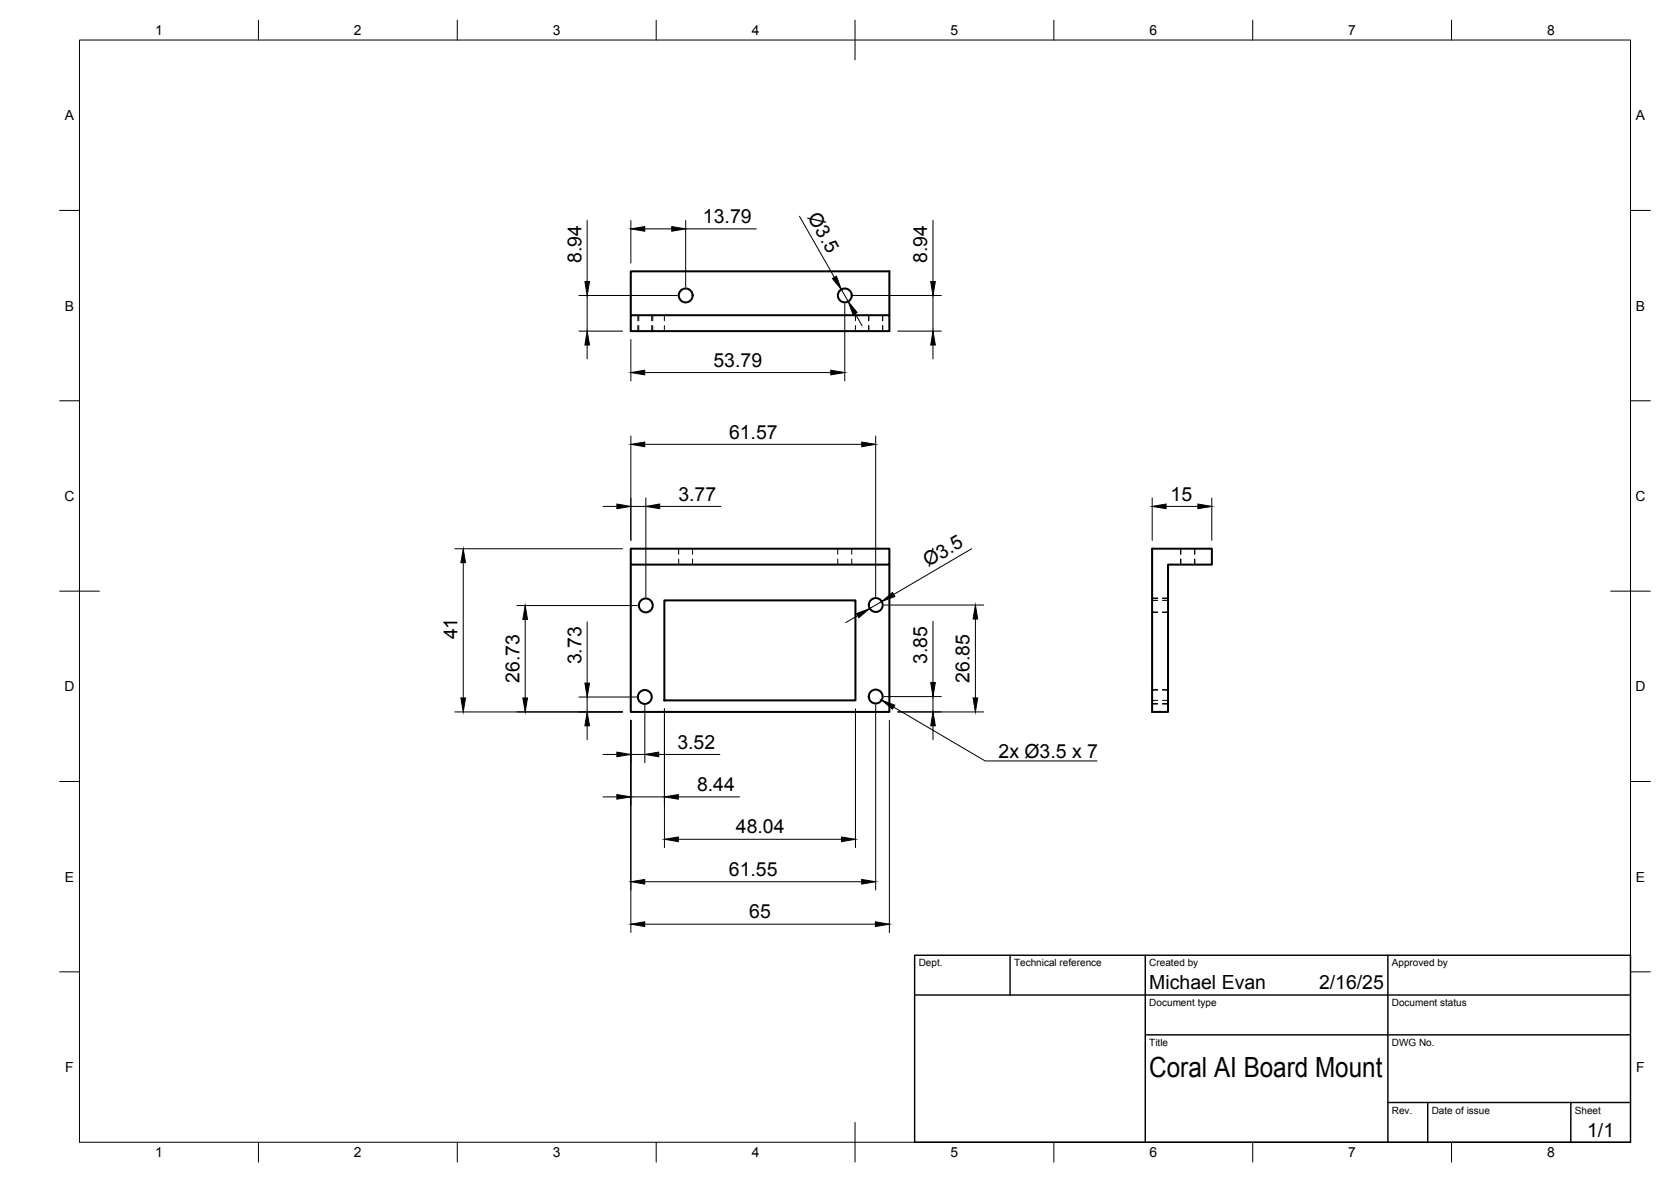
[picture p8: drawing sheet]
<svg xmlns="http://www.w3.org/2000/svg" width="420mm" height="297mm" viewBox="0 0 420 297" stroke-linecap="round" stroke-linejoin="round" font-family="sans-serif">
<g fill="none" stroke="#000" stroke-width=".51">
<path d="M158.6 79.2h65v4h-65zM158.6 79.2v-11h65v11M158.6 137.9h65v4h-65zM289.7 137.9h15v4h-11v37h-4zM158.6 141.9v37h65v-37M167 150.9h48.1v25.1h-48.1z"/>
<circle cx="172.4" cy="74.2" r="1.75"/>
<circle cx="212.4" cy="74.2" r="1.75"/>
<circle cx="162.4" cy="152.1" r="1.75"/>
<circle cx="220.2" cy="152" r="1.75"/>
<circle cx="162.1" cy="175.2" r="1.75"/>
<circle cx="220.2" cy="175" r="1.75"/>
</g>
<g fill="none" stroke="#000" stroke-width=".25">
<path d="M20 10.1h390v276.9h-390zM65 5.1v5M115 5.1v5M165 5.1v5M215 5.1v10M265 5.1v5M315 5.1v5M365 5.1v5M15 52.9h5M147.6 55.4v15.4M158.6 55.4v10.7M162.1 57.5h6.8"/>
<path d="M172.4 55.4v16.8M172.4 57.5h17.8M201 54.3l8.8 15.4M234.6 55.4v15.4M410 52.9h5M145.5 74.3h24.8M147.6 74.3v8.9M160.4 79.2v1.4M160.6 79.2v1.4M163.9 79.2v1.4M164.1 79.2v1.4M167 79.2v1.4"/>
<path d="M211.5 72.7l1.8 3.1M212.4 76.4v19.3M214.5 74.3h22.2M215 78.8l1.7 3.1M215.1 79.2v1.4M218.4 79.2v1.4M221.9 79.2v1.4M234.6 74.3v8.9M145.5 83.2h11M147.6 86.7v3.5M158.6 85.3v10.4M160.4 81.8v1.4"/>
<path d="M160.6 81.8v1.4M162.1 93.6h46.8M163.9 81.8v1.4M164.1 81.8v1.4M167 81.8v1.4M215.1 81.8v1.4M218.4 81.8v1.4M221.9 81.8v1.4M225.7 83.2h11M234.6 86.7v3.5M15 100.7h5M158.6 109.6v26.2"/>
<path d="M162.1 111.7h54.6M220.2 109.6v40.4M410 100.7h5M114.4 137.9h42.1M151.6 127.3h3.5M158.6 127.3h3.8M162.4 125.1v25M165.9 127.3h15.4M170.6 137.9v1.4M174.1 137.9v1.4M210.7 137.9v1.4M214.2 137.9v1.4"/>
<path d="M244.3 137.9l-19.6 11.5M289.7 125.1v10.7M293.2 127.3h8M296.9 137.9v1.4M300.4 137.9v1.4M304.7 125.1v10.7M15 148.6h10M116.5 141.4v34M130 152.2h30.3M132.1 155.7v19.7M147.6 156.3v15.4M170.6 140.5v1.4"/>
<path d="M174.1 140.5v1.4M210.7 140.5v1.4M214.2 140.5v1.4M215.6 154.7l-3 1.8M221.7 151.2l-3 1.7M222.3 152h25.1M234.6 156.1v15.4M245.3 155.6v19.8M289.7 150.9h1.4M289.7 153.8h1.4M289.7 150.3h1.4M289.7 153.9h1.4"/>
<path d="M289.7 150.4h1.4M292.3 150.9h1.4M292.3 153.8h1.4M292.3 150.3h1.4M292.3 153.9h1.4M292.3 150.4h1.4M296.9 140.5v1.4M300.4 140.5v1.4M405 148.6h10M114.4 178.9h42.1M145.5 175.2h14.5M147.6 175.2v3.7"/>
<path d="M162.1 177.3v14.4M167.1 178.1v34.9M215.1 178.1v34.9M220.2 177.2v46.5M222.3 175.1h14.4M224.7 177.7l23 13.5h28.2M225.7 178.9h21.7M234.6 175.1v3.8M289.7 176h1.4M289.7 176.8h1.4M289.7 173.3h1.4M289.7 176.9h1.4"/>
<path d="M289.7 173.4h1.4M292.3 176h1.4M292.3 176.8h1.4M292.3 173.3h1.4M292.3 176.9h1.4M292.3 173.4h1.4M15 196.4h5M147.6 182.4v3.5M151.6 189.6h3.5M158.6 181v53.3M158.6 189.6h3.5M165.6 189.6h15.4"/>
<path d="M223.6 181v53.3M234.6 182.4v3.5M410 196.4h5M151.6 200.3h3.5M158.6 200.3h8.5M170.6 200.3h15.3M170.6 210.9h41M162.1 232.2h58M162.1 221.6h54.6M15 244.2h5M410 244.2h5M65 287v5"/>
<path d="M115 287v5M165 287v5M215 282.1v9.9M265 287v5M315 287v5M365 287v5"/>
</g>
<path d="M230 240.1h180v46.9h-180zM230 250h180M254 240.1v9.9M288 240.1v46.9M349 240.1v46.9M288 260.1h122M349 277.1h61M359 277.1v9.9M395 277.1v9.9" fill="none" stroke="#000" stroke-width=".36"/>
<g fill="#000" stroke="#000" stroke-width=".25">
<path d="M158.6 57.5l3.5-.6v1.2zM168.9 56.9l3.5 .6-3.5 .6zM147.1 70.8h1.1l-.6 3.5zM209.3 70l1-.6 1.2 3.3zM213.3 75.8l2.2 2.7-1 .6zM234 70.8h1.2l-.6 3.5zM147.6 83.2l.6 3.5h-1.1zM158.6 93.6l3.5-.6v1.2zM208.9 93l3.5 .6-3.5 .6zM234.6 83.2l.6 3.5h-1.2zM158.6 111.7l3.5-.6v1.2zM216.7 111.1l3.5 .6-3.5 .6z"/>
<path d="M155.1 126.7l3.5 .6-3.5 .5zM162.4 127.3l3.5-.6v1.1zM289.7 127.3l3.5-.6v1.1zM301.2 126.7l3.5 .6-3.5 .5zM116.5 137.9l.6 3.5h-1.2zM132.1 152.2l.5 3.5h-1.1zM215.4 154.2l3.3-1.3-2.8 2.3zM221.7 151.2l2.7-2.3 .6 1zM245.3 152l.5 3.6h-1.1zM115.9 175.4h1.2l-.6 3.5zM131.5 175.4h1.1l-.5 3.5zM147.1 171.7h1.1l-.6 3.5z"/>
<path d="M221.7 175.9l3.3 1.3-.6 1zM234 171.5h1.2l-.6 3.6zM244.7 175.4h1.1l-.5 3.5zM147.6 178.9l.6 3.5h-1.1zM155.1 199.7l3.5 .6-3.5 .5zM155.1 189l3.5 .6-3.5 .6zM162.1 189.6l3.5-.6v1.2zM167.1 200.3l3.5-.6v1.1zM234.6 178.9l.6 3.5h-1.2zM167.1 210.9l3.5-.6v1.2zM211.6 210.3l3.5 .6-3.5 .6zM158.6 232.2l3.5-.5v1.1z"/>
<path d="M158.6 221.6l3.5-.6v1.2zM216.7 221l3.5 .6-3.5 .6zM220.1 231.7l3.5 .5-3.5 .6z"/>
</g>
<text font-size="7" x="289" y="270.6">Coral AI Board Mount</text>
<g font-size="4.9">
<text x="176.8" y="56.1">13.79</text>
<text x="202.9" y="54.6" transform="rotate(60 202.9 54.6)">Ø3.5</text>
<text x="146.2" y="66.1" transform="rotate(-90 146.2 66.1)">8.94</text>
<text x="233.1" y="66.1" transform="rotate(-90 233.1 66.1)">8.94</text>
<text x="179.4" y="92.2">53.79</text>
<text x="183.3" y="110.2">61.57</text>
<text x="170.6" y="125.8">3.77</text>
<text x="294.3" y="125.8">15</text>
<text x="233.3" y="142.5" transform="rotate(-30 233.3 142.5)">Ø3.5</text>
<text x="115.1" y="160.7" transform="rotate(-90 115.1 160.7)">41</text>
<text x="146.2" y="167" transform="rotate(-90 146.2 167)">3.73</text>
<text x="233.1" y="166.9" transform="rotate(-90 233.1 166.9)">3.85</text>
<text x="130.6" y="171.6" transform="rotate(-90 130.6 171.6)">26.73</text>
<text x="243.8" y="171.6" transform="rotate(-90 243.8 171.6)">26.85</text>
<text x="170.3" y="188.1">3.52</text>
<text x="251.1" y="190.5">2x Ø3.5 x 7</text>
<text x="175.3" y="198.8">8.44</text>
<text x="185" y="209.5">48.04</text>
<text x="183.3" y="220.1">61.55</text>
<text x="188.4" y="230.8">65</text>
<text x="289" y="248.5">Michael Evan</text>
<text x="331.7" y="248.5">2/16/25</text>
<text x="399.1" y="285.7">1/1</text>
</g>
<g font-size="3.5">
<text x="39" y="8.8">1</text>
<text x="89" y="8.8">2</text>
<text x="139" y="8.8">3</text>
<text x="189" y="8.8">4</text>
<text x="239" y="8.8">5</text>
<text x="289" y="8.8">6</text>
<text x="339" y="8.8">7</text>
<text x="389" y="8.8">8</text>
<text x="16.3" y="30.2">A</text>
<text x="411.3" y="30.2">A</text>
<text x="16.3" y="78">B</text>
<text x="411.3" y="78">B</text>
<text x="16.2" y="125.9">C</text>
<text x="411.2" y="125.9">C</text>
<text x="16.2" y="173.7">D</text>
<text x="411.2" y="173.7">D</text>
<text x="16.3" y="221.6">E</text>
<text x="411.3" y="221.6">E</text>
<text x="16.4" y="269.4">F</text>
<text x="411.4" y="269.4">F</text>
<text x="39" y="290.8">1</text>
<text x="89" y="290.8">2</text>
<text x="139" y="290.8">3</text>
<text x="189" y="290.8">4</text>
<text x="239" y="290.8">5</text>
<text x="289" y="290.8">6</text>
<text x="339" y="290.8">7</text>
<text x="389" y="290.8">8</text>
</g>
<g font-size="2.5">
<text x="231" y="242.9">Dept.</text>
<text x="255" y="242.9">Technical reference</text>
<text x="289" y="242.9">Created by</text>
<text x="350" y="242.9">Approved by</text>
<text x="289" y="252.8">Document type</text>
<text x="350" y="252.8">Document status</text>
<text x="289" y="262.9">Title</text>
<text x="350" y="262.9">DWG No.</text>
<text x="350" y="279.9">Rev.</text>
<text x="360" y="279.9">Date of issue</text>
<text x="396" y="279.9">Sheet</text>
</g>
</svg>
